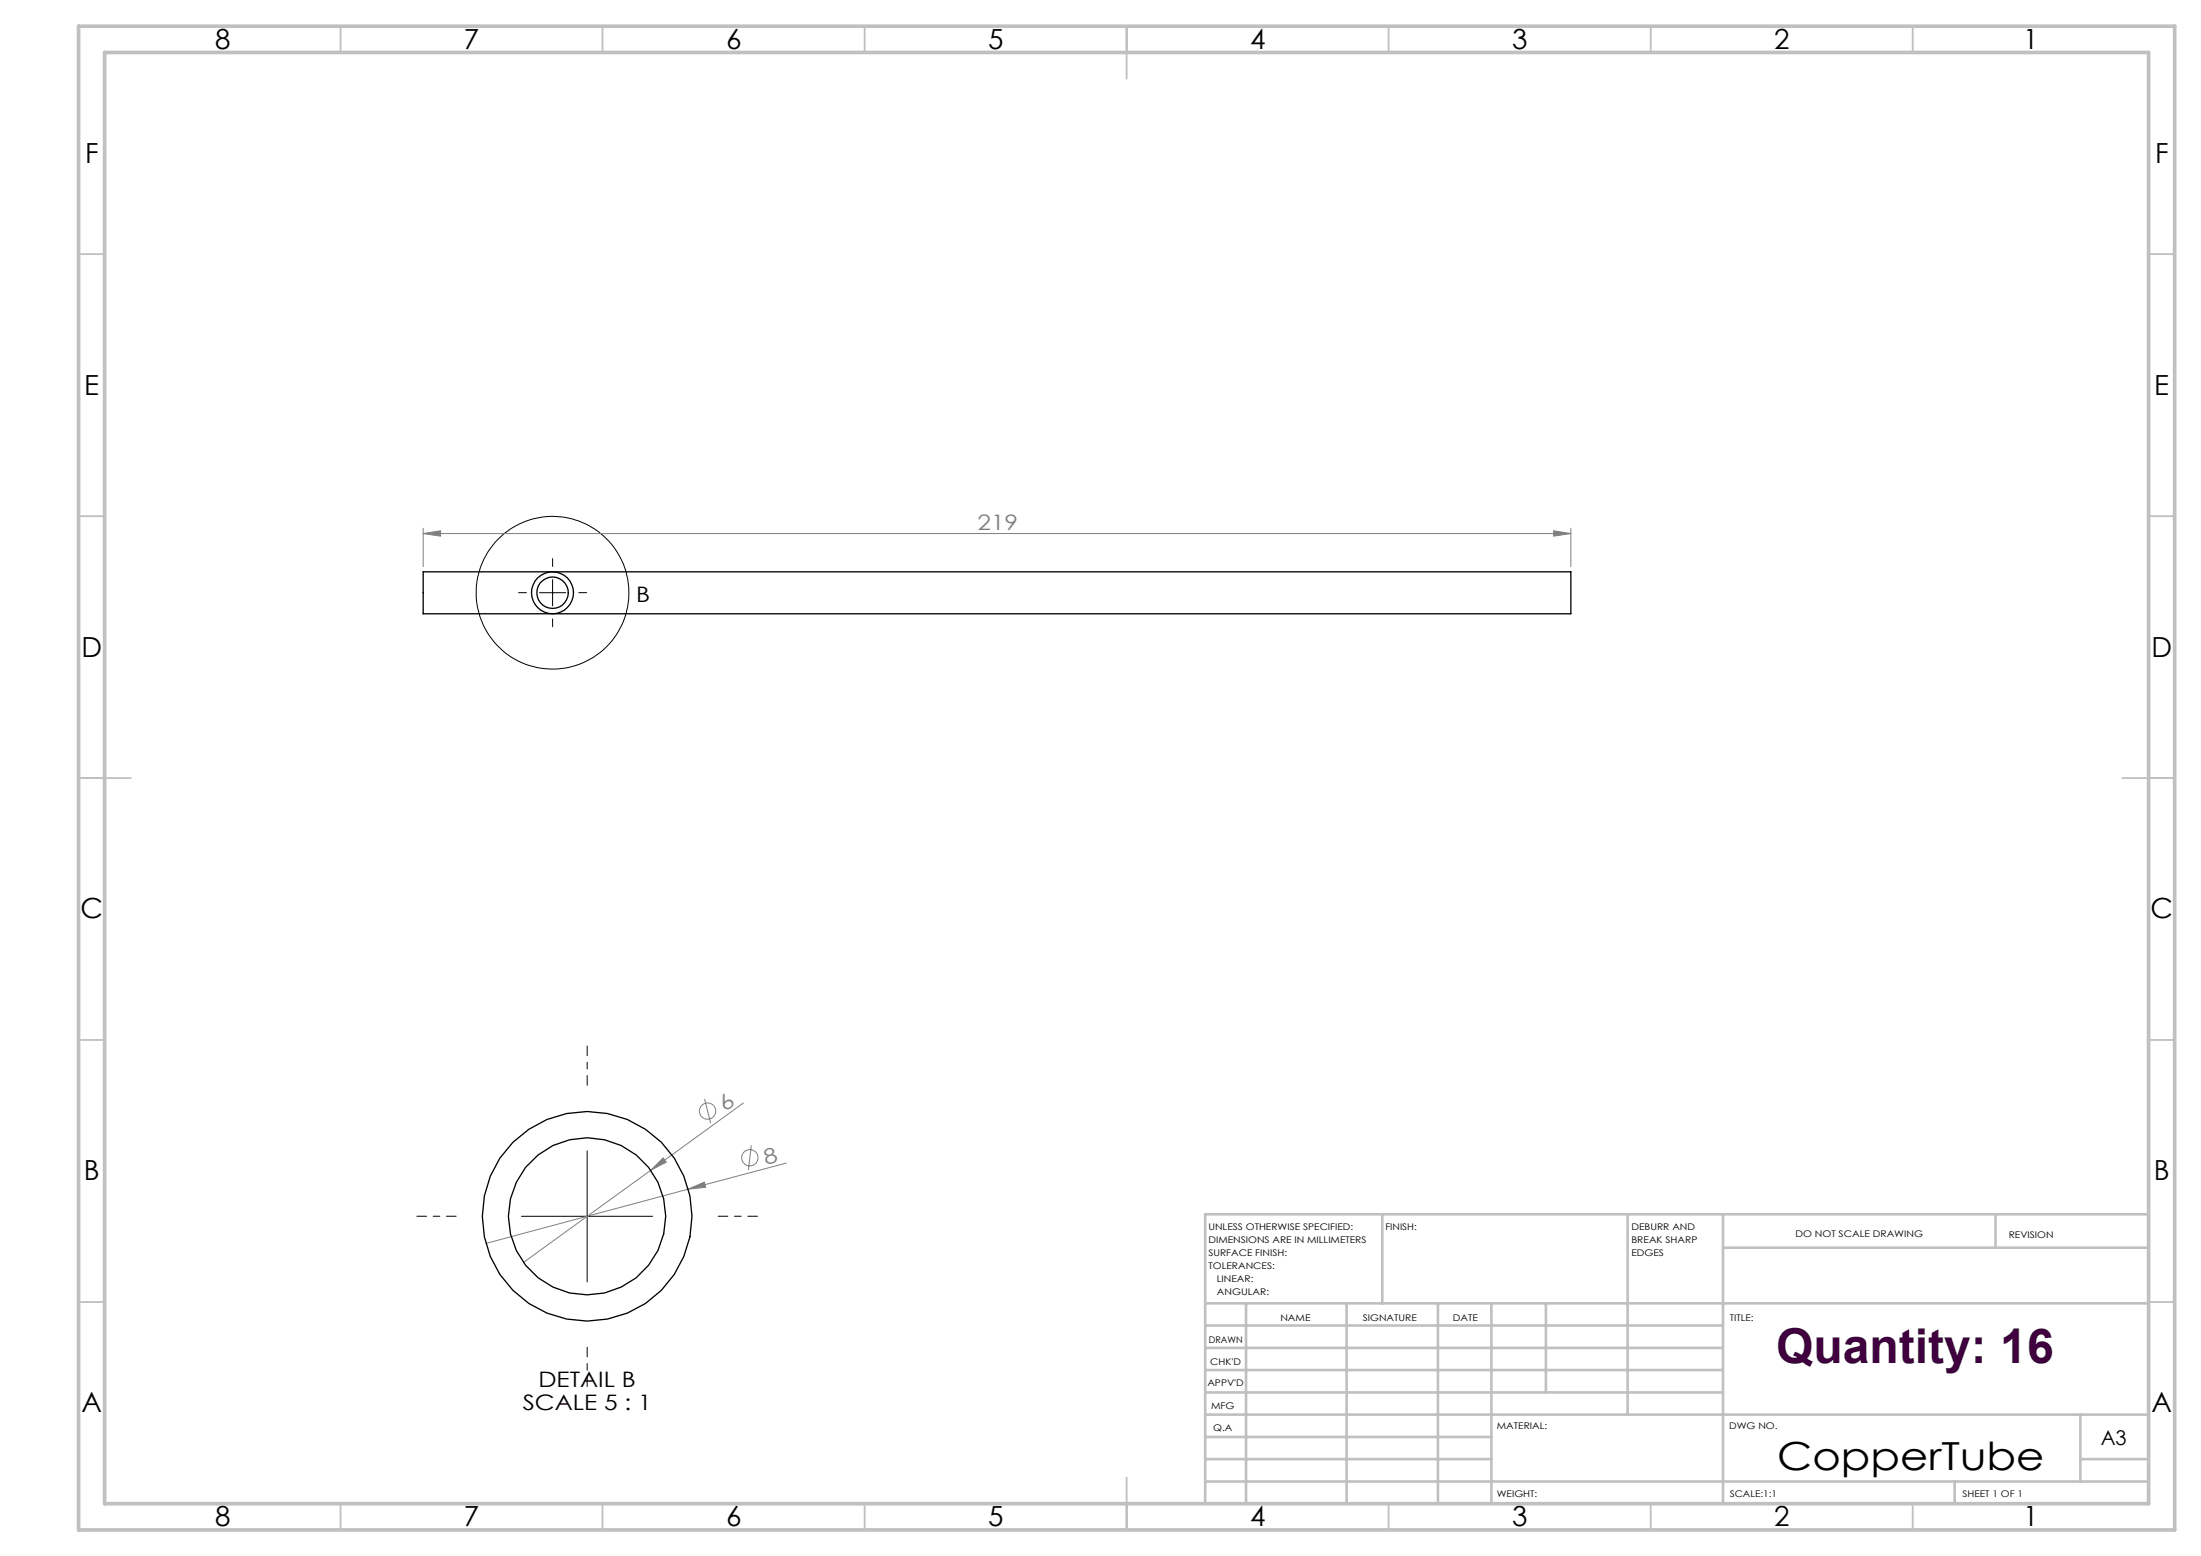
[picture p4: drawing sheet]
<svg xmlns="http://www.w3.org/2000/svg" width="420mm" height="297mm" viewBox="0 0 420 297" stroke-linecap="round" stroke-linejoin="round" font-family="sans-serif">
<g fill="none" stroke="#808080" stroke-width=".19">
<path d="M80.8 101.8l3.3-.5v1zM80.8 100.8v7.4M80.8 101.8h219M296.5 101.3l3.3 .5-3.3 .5zM299.8 100.8v7.4M134.4 209.8l1.2 4.6M141.9 210.5l-17.7 12.9M143.4 218.6l-.6 4.7M124.2 223.4l-24.3 17.6M126.5 221l.6 .8-2.9 1.6zM131.3 227l3.1-1.4 .3 1zM150 222l-57.3 15.3"/>
<circle cx="135" cy="212.1" r="1.56"/>
<circle cx="143.1" cy="221" r="1.56"/>
</g>
<g fill="none" stroke="#000" stroke-width=".19">
<path d="M102.9 113.1h5M105.4 110.6v5M112 219.7v25M99.5 232.2h25"/>
<circle cx="105.4" cy="113.2" r="14.6"/>
</g>
<path d="M100.5 113.1h-1.5M105.5 108.1v-1.5M105.5 118.1v1.5M110.5 113.1h1.5" fill="none" stroke="#000" stroke-width=".19" stroke-dasharray="15.2 1.3 1.3 1.3"/>
<path d="M112 207.2v-7.5M87 232.2h-7.5M137 232.2h7.5M112 257.2v7.5" fill="none" stroke="#000" stroke-width=".19" stroke-dasharray="15.2 1.3 1.3 1.3" stroke-dashoffset="13.4"/>
<g fill="none" stroke="#c0c0c0" stroke-width=".35">
<path d="M65 5v5M115 5v5M165 5v5M215 5v10M265 5v5M315 5v5M365 5v5M15 48.5h5M410 48.5h5M15 98.5h5M410 98.5h5M15 148.5h10"/>
<path d="M405 148.5h10M15 198.5h5M410 198.5h5M15 248.5h5M410 248.5h5M65 287v5M115 287v5M165 287v5M215 282v10M265 287v5M315 287v5M365 287v5"/>
</g>
<g fill="none" stroke="#c0c0c0" stroke-width=".5">
<path d="M263.8 231.8v17M310.6 231.8v38.2M328.8 231.8v55.2M328.8 238.2h81.2M380.8 231.8v6.4M410 231.8h-180v55.2M230 248.8h180M230 257.3h98.8M230 253h98.8M237.8 248.8v38.2M257 248.8v38.2M274.4 248.8v38.2"/>
<path d="M284.6 248.8v38.2M295 248.8v17M230 265.8h98.8M230 261.5h98.8M230 278.5h54.6M230 274.3h54.6M230 270h180M397 278.5h13M397 270v12.8M230 282.8h180M373 282.8v4.2"/>
</g>
<path d="M15 5h400v287h-400zM20 10h390v277h-390z" fill="none" stroke="#c0c0c0" stroke-width=".7"/>
<g fill="#808080">
<path d="M131.3 227l3.1-1.4 .3 1z"/>
<path d="M126.5 221l.6 .8-2.9 1.6z"/>
<path d="M296.5 101.3l3.3 .5-3.3 .5zM80.8 101.8l3.3-.5v1z"/>
</g>
<g fill="none" stroke="#000" stroke-width=".25">
<path d="M80.8 109.1h219v8.1h-219z"/>
<circle cx="105.4" cy="113.2" r="4"/>
<circle cx="105.4" cy="113.2" r="3"/>
<circle cx="112" cy="232.2" r="15"/>
<circle cx="112" cy="232.2" r="20"/>
</g>
<text font-size="9.2" fill="#400040" x="338.9" y="260.2">Quantity: 16</text>
<text font-size="7.4" x="339.1" y="280.5">CopperTube</text>
<g font-size="5.3">
<text x="41" y="9.3">8</text>
<text x="88.5" y="9.3">7</text>
<text x="138.5" y="9.3">6</text>
<text x="188.5" y="9.3">5</text>
<text x="238.5" y="9.3">4</text>
<text x="288.5" y="9.3">3</text>
<text x="338.5" y="9.3">2</text>
<text x="386" y="9.3">1</text>
<text x="16.2" y="31.1">F</text>
<text x="411.2" y="31.1">F</text>
<text x="16.1" y="75.3">E</text>
<text x="411.1" y="75.3">E</text>
<text x="15.5" y="125.3">D</text>
<text x="410.5" y="125.3">D</text>
<text x="15.4" y="175.3">C</text>
<text x="410.4" y="175.3">C</text>
<text x="16" y="225.3">B</text>
<text x="411" y="225.3">B</text>
<text x="15.5" y="269.6">A</text>
<text x="410.5" y="269.6">A</text>
<text x="41" y="291.3">8</text>
<text x="88.5" y="291.3">7</text>
<text x="138.5" y="291.3">6</text>
<text x="188.5" y="291.3">5</text>
<text x="238.5" y="291.3">4</text>
<text x="288.5" y="291.3">3</text>
<text x="338.5" y="291.3">2</text>
<text x="386" y="291.3">1</text>
</g>
<g font-size="4.1" fill="#808080">
<text x="186.5" y="101.2">219</text>
<text x="138.4" y="212.3" transform="rotate(-36 138.4 212.3)">6</text>
<text x="146.1" y="222.4" transform="rotate(-15 146.1 222.4)">8</text>
</g>
<g font-size="4.1">
<text x="121.4" y="114.9">B</text>
<text x="99.8" y="269.2">SCALE 5 : 1</text>
<text x="102.8" y="264.7">DETAIL B</text>
</g>
<text font-size="3.9" x="400.9" y="275.8">A3</text>
<g font-size="1.7">
<text x="230.6" y="234.8">UNLESS OTHERWISE SPECIFIED:</text>
<text x="230.6" y="237.3">DIMENSIONS ARE IN MILLIMETERS</text>
<text x="230.6" y="239.8">SURFACE FINISH:</text>
<text x="264.4" y="234.8">FINISH:</text>
<text x="311.3" y="234.7">DEBURR AND</text>
<text x="311.3" y="237.2">BREAK SHARP</text>
<text x="311.3" y="239.7">EDGES</text>
<text x="342.6" y="236.2">DO NOT SCALE DRAWING</text>
<text x="383.3" y="236.4">REVISION</text>
<text x="230.6" y="242.3">TOLERANCES:</text>
<text x="232.2" y="244.8">LINEAR:</text>
<text x="232.2" y="247.3">ANGULAR:</text>
<text x="230.6" y="256.3">DRAWN</text>
<text x="244.3" y="252.2">NAME</text>
<text x="260" y="252.1">SIGNATURE</text>
<text x="277.2" y="252.1">DATE</text>
<text x="330.1" y="252.1">TITLE:</text>
<text x="230.9" y="260.5">CHK'D</text>
<text x="230.4" y="264.6">APPV'D</text>
<text x="231.1" y="269">MFG</text>
<text x="231.5" y="273.2">Q.A</text>
<text x="285.6" y="272.7">MATERIAL:</text>
<text x="330" y="272.7">DWG NO.</text>
<text x="285.6" y="285.7">WEIGHT:</text>
<text x="330.1" y="285.8">SCALE:1:1</text>
<text x="374.5" y="285.8">SHEET 1 OF 1</text>
</g>
</svg>
